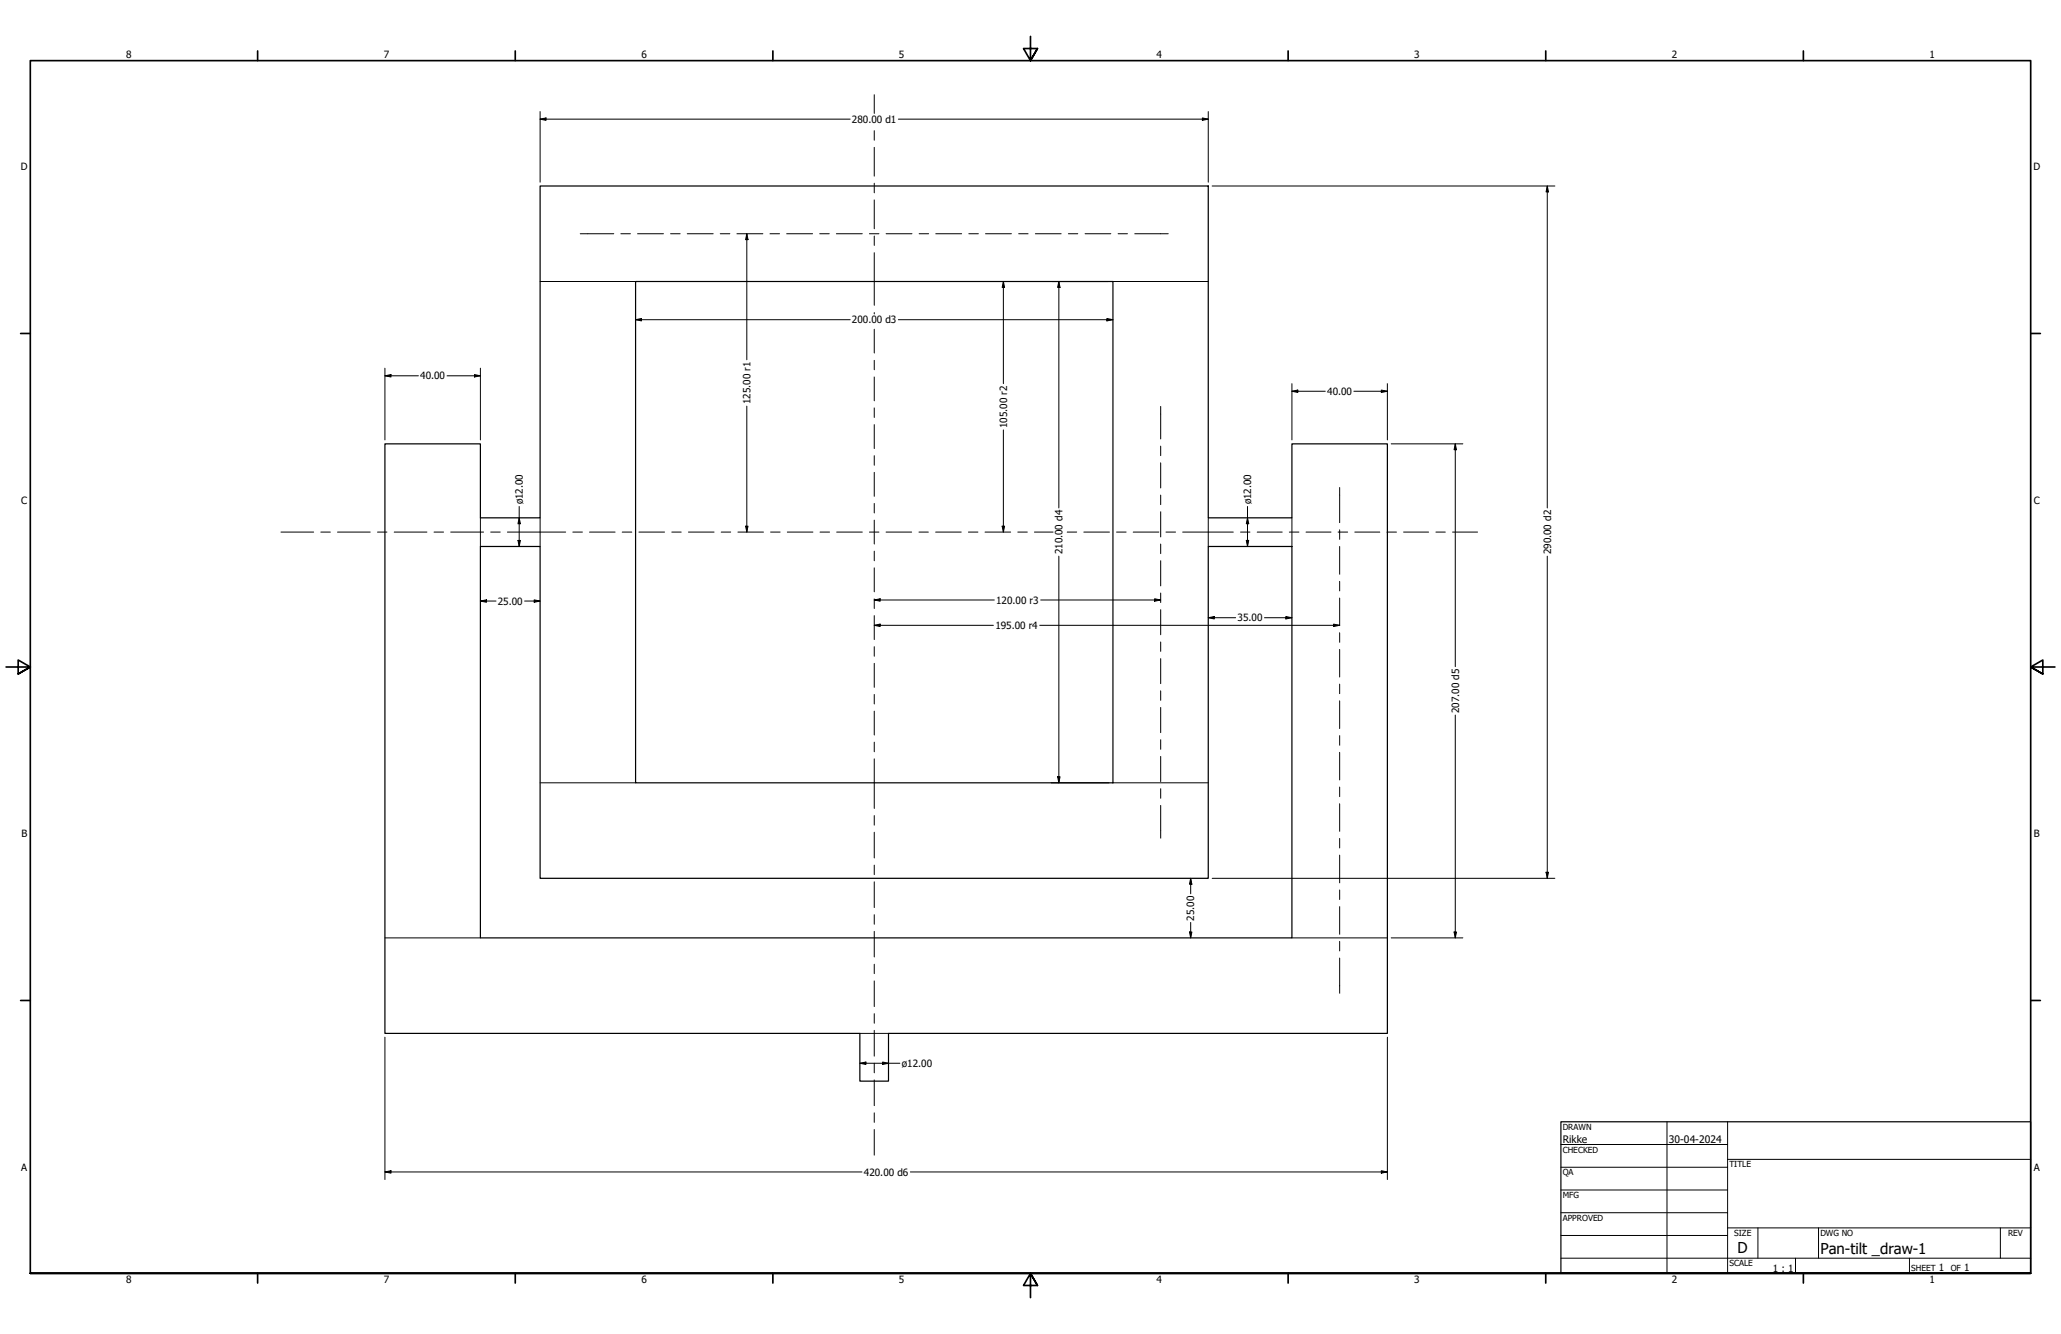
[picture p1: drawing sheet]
<svg xmlns="http://www.w3.org/2000/svg" width="864mm" height="559mm" viewBox="0 0 864 559" stroke-linecap="round" stroke-linejoin="round" font-family="sans-serif">
<!-- layer: Visible (ANSI) -->
<path d="M226.3 77.9h280v139h35v-31h40v247h-209v20h-12v-20h-199v-247h40v31h25zM266.3 117.9h200v210h-200zM201.3 228.9h25v139h280v-139h35v164h-340z" fill="none" stroke="#000" stroke-width=".51"/>
<!-- layer: Border (ANSI) -->
<g fill="none" stroke="#000" stroke-width=".7">
<path d="M431.8 15.2v10.2l-2.9-5.1h5.8l-2.9 5.1 2.9-5.1M107.9 21.3v4.1M215.9 21.3v4.1M323.8 21.3v4.1M539.8 21.3v4.1M647.7 21.3v4.1M755.6 21.3v4.1M8.6 139.7h4.1M850.9 139.7h4.1M2.5 279.4h10.2l-5.1-2.9v5.8l5.1-2.9-5.1 2.9M861.1 279.4h-10.2l5.1-2.9v5.8l-5.1-2.9 5.1 2.9M8.6 419.1h4.1"/>
<path d="M850.9 419.1h4.1M12.7 533.4v-508h838.2v508h-838.2h838.2M107.9 533.4v4.1M215.9 533.4v4.1M323.8 533.4v4.1M434.7 538.5l-2.9-5.1 2.9 5.1h-5.8l2.9-5.1v10.2M539.8 533.4v4.1M647.7 533.4v4.1M755.6 533.4v4.1"/>
</g>
<!-- layer: Title (ANSI) -->
<g fill="none" stroke="#000" stroke-width=".42">
<path d="M654 479.4h69.9M698.5 469.9v63.5M723.9 469.9v63.5M654 488.9h69.9M654 498.5h69.9M723.9 485.6h127M654 508h69.9M654 517.5h69.9M723.9 514.3h127M736.6 514.3v12.7M762 514.3v12.7M838.2 514.3v12.7"/>
<path d="M654 527h196.9M752.3 527v6.4M800.1 527v6.4"/>
</g>
<path d="M654 469.9h196.9v63.5h-196.9z" fill="none" stroke="#000" stroke-width=".51"/>
<!-- layer: Sketch Geometry (ANSI) -->
<path d="M226.3 117.9h40M466.3 117.9h40M201.3 216.9v12M226.3 216.9v12M506.3 216.9v12M541.3 216.9v12M226.3 327.9h40M466.3 327.9h40M161.3 392.9h40M541.3 392.9h40M360.3 432.9h12" fill="none" stroke="#000" stroke-width=".42"/>
<!-- layer: Dimension (ANSI) -->
<g fill="none" stroke="#000" stroke-width=".42">
<path d="M226.3 49.9l2.5-.5v1zM226.3 49.9h129.9M226.3 46.7v29.6M376.4 49.9h129.9M503.8 49.4l2.5 .5-2.5 .5zM506.3 46.7v29.6M507.9 77.9h143.6M648.3 77.9l.5 2.5h-1zM648.3 77.9v134.9M312.9 97.9l.5 2.5h-1zM312.9 97.9v52.8M420.4 117.9l.5 2.5h-1z"/>
<path d="M420.4 117.9v42.8M440.5 117.9h24.2M443.7 117.9l.5 2.5h-1zM443.7 117.9v94.9M266.3 133.9l2.5-.5v1zM266.3 133.9h89.9M376.4 133.9h89.9M463.8 133.4l2.5 .5-2.5 .5zM161.3 157.4l2.5-.5v1zM161.3 157.4h14M161.3 154.2v30.1M187.3 157.4h14"/>
<path d="M198.8 156.9l2.5 .5-2.5 .5zM201.3 154.2v30.1M312.9 170.1v52.8M541.3 163.9l2.5-.5v1zM541.3 163.9h14M541.3 160.7v23.6M567.3 163.9h14M578.8 163.4l2.5 .5-2.5 .5zM581.3 160.7v23.6M420.4 180.1v42.8M582.9 185.9h30.1M609.8 185.9l.5 2.5h-1z"/>
<path d="M609.8 185.9v93.4M217.6 216.9l.5 2.5h-1.1zM217.6 212.2v16.7M522.7 216.9l.5 2.5h-1zM522.7 212.2v16.7M217 226.4h1.1l-.5 2.5zM312.4 220.4h1l-.5 2.5zM419.9 220.4h1l-.5 2.5zM443.7 233v94.9M522.2 226.4h1l-.5 2.5zM648.3 233v134.9M201.3 251.8l2.5-.5v1z"/>
<path d="M201.3 251.8h6.5M219.8 251.8h6.5M223.8 251.3l2.5 .5-2.5 .5zM366.3 251.3l2.5-.5v1zM366.3 251.3h50.3M436.1 251.3h50.2M483.8 250.8l2.5 .5-2.5 .5zM506.3 258.8l2.5-.5v1zM506.3 258.8h11.5M529.8 258.8h11.5M538.8 258.3l2.5 .5-2.5 .5zM366.3 261.9l2.5-.5v1z"/>
<path d="M366.3 261.9h49.9M435.7 261.9h125.6M558.8 261.4l2.5 .5-2.5 .5zM609.8 299.5v93.4M440.5 327.9h24.2M443.2 325.4h1l-.5 2.5zM498.9 367.9l.5 2.5h-1zM498.9 367.9v6.5M507.9 367.9h53.3M561.4 367.9h90.1M647.8 365.4h1l-.5 2.5zM498.4 390.4h1l-.5 2.5z"/>
<path d="M498.9 386.4v6.5M582.9 392.9h30.1M609.3 390.4h1l-.5 2.5zM161.3 434.5v59.6M581.3 434.5v59.6M360.3 445.4l2.5-.5v1zM360.3 445.4h16.8M369.8 444.9l2.5 .5-2.5 .5zM161.3 490.9l2.5-.5v1zM161.3 490.9h199.9M381.4 490.9h199.9M578.8 490.4l2.5 .5-2.5 .5z"/>
</g>
<g fill="#000">
<path d="M226.3 49.9l2.5-.5v1zM503.8 49.4l2.5 .5-2.5 .5zM648.3 77.9l.5 2.5h-1zM312.9 97.9l.5 2.5h-1zM266.3 133.9l2.5-.5v1zM420.4 117.9l.5 2.5h-1zM443.7 117.9l.5 2.5h-1zM463.8 133.4l2.5 .5-2.5 .5zM161.3 157.4l2.5-.5v1zM198.8 156.9l2.5 .5-2.5 .5zM541.3 163.9l2.5-.5v1zM578.8 163.4l2.5 .5-2.5 .5z"/>
<path d="M609.8 185.9l.5 2.5h-1zM217.6 216.9l.5 2.5h-1.1zM522.7 216.9l.5 2.5h-1zM217 226.4h1.1l-.5 2.5zM312.4 220.4h1l-.5 2.5zM419.9 220.4h1l-.5 2.5zM522.2 226.4h1l-.5 2.5zM201.3 251.8l2.5-.5v1zM223.8 251.3l2.5 .5-2.5 .5zM366.3 251.3l2.5-.5v1zM483.8 250.8l2.5 .5-2.5 .5zM506.3 258.8l2.5-.5v1z"/>
<path d="M538.8 258.3l2.5 .5-2.5 .5zM366.3 261.9l2.5-.5v1zM558.8 261.4l2.5 .5-2.5 .5zM443.2 325.4h1l-.5 2.5zM498.9 367.9l.5 2.5h-1zM647.8 365.4h1l-.5 2.5zM498.4 390.4h1l-.5 2.5zM609.3 390.4h1l-.5 2.5zM360.3 445.4l2.5-.5v1zM369.8 444.9l2.5 .5-2.5 .5zM161.3 490.9l2.5-.5v1zM578.8 490.4l2.5 .5-2.5 .5z"/>
</g>
<!-- layer: Centerline (ANSI) -->
<g fill="none" stroke="#000" stroke-width=".42">
<path d="M366.3 39.7v7.8M366.3 54.7v4M366.3 61.7v12.1M366.3 76.8v4M243.1 97.9h14.1M260.2 97.9h4M267.1 97.9h10.9M281 97.9h4M288 97.9h10.8M301.8 97.9h4M308.8 97.9h10.9M322.6 97.9h4"/>
<path d="M329.6 97.9h10.9M343.5 97.9h4M350.5 97.9h10.8M364.3 97.9h4M366.3 83.8v12M366.3 98.9v3.9M371.3 97.9h10.8M385.1 97.9h4M392.1 97.9h10.9M406 97.9h4M412.9 97.9h10.9M426.8 97.9h4"/>
<path d="M433.8 97.9h10.8M447.7 97.9h3.9M454.7 97.9h10.8M468.5 97.9h3.9M475.5 97.9h14M366.3 105.9v22M366.3 130.9v.6M366.3 137.9v10M366.3 150.9v4M366.3 157.9v10M366.3 170.9v4M366.3 177.9v10"/>
<path d="M486.3 170.2v13.7M366.3 190.9v4M366.3 197.9v10M486.3 186.9v4M486.3 193.9v10.5M366.3 210.9v4M366.3 217.9v10M486.3 207.4v4M486.3 214.4v10.5M561.3 204.2v14.7M117.7 222.9h13.7M134.4 222.9h4"/>
<path d="M141.4 222.9h13.7M158.2 222.9h3.9M165.2 222.9h13.7M181.9 222.9h4M188.8 222.9h13.8M205.6 222.9h4M212.6 222.9h24.4M240 222.9h4M247 222.9h10.7M260.7 222.9h4M267.7 222.9h10.7M281.5 222.9h3.9"/>
<path d="M288.5 222.9h10.7M302.2 222.9h4M309.2 222.9h10.7M322.9 222.9h4M329.9 222.9h10.7M343.6 222.9h4M350.6 222.9h10.7M364.3 222.9h4M366.3 230.9v4M366.3 237.9v10M371.3 222.9h10.7M385.1 222.9h3.9"/>
<path d="M392 222.9h10.8M405.8 222.9h4M412.7 222.9h10.8M426.5 222.9h4M433.5 222.9h7.8M447.2 222.9h4M454.2 222.9h10.7M467.9 222.9h4M474.9 222.9h10.7M486.3 227.9v4M486.3 234.9v10.5M488.6 222.9h4"/>
<path d="M495.6 222.9h21.2M519.8 222.9h3.9M526.8 222.9h10.5M540.3 222.9h4M547.2 222.9h10.5M560.7 222.9h4M561.3 221.9v4M561.3 228.9v11.6M567.7 222.9h10.5M581.2 222.9h4M588.1 222.9h10.5M601.7 222.9h3.9"/>
<path d="M608.6 222.9h10.5M366.3 250.9v4M366.3 257.9v10M486.3 248.4v4M486.3 255.4v10.5M561.3 243.5v4M561.3 250.5v11.6M366.3 270.9v4M366.3 277.9v10M486.3 268.9v4M486.3 275.9v10.5M561.3 265v4"/>
<path d="M561.3 272v11.6M366.3 290.9v4M366.3 297.9v10M486.3 289.4v4M486.3 296.4v10.5M561.3 286.6v4M561.3 293.6v11.6M366.3 310.9v4M366.3 317.9v20.7M486.3 309.9v4M486.3 316.9v10.5M561.3 308.2v4"/>
<path d="M561.3 315.2v11.5M486.3 330.4v4M486.3 337.4v13.7M561.3 329.7v4M561.3 336.7v11.5M366.3 341.6v4M366.3 348.6v10.8M561.3 351.2v4M561.3 358.2v11.6M366.3 362.4v4M366.3 369.4v10.8M561.3 372.8v4"/>
<path d="M561.3 379.8v11.6M366.3 383.2v4M366.3 390.1v10.8M561.3 394.3v4M366.3 403.9v4M366.3 410.9v10.7M561.3 401.3v14.8M366.3 424.6v4M366.3 431.6v10.8M366.3 445.4v4M366.3 452.4v10.8M366.3 466.2v4"/>
<path d="M366.3 473.1v10.8"/>
</g>
<g font-size="6.3">
<text x="728.1" y="524.9">D</text>
<text x="762.8" y="525.4">Pan-tilt _draw-1</text>
</g>
<g font-size="4.3">
<text x="654.8" y="478.6">Rikke</text>
<text x="699.3" y="478.6">30-04-2024</text>
</g>
<g font-size="4.2">
<text x="52.8" y="24.4">8</text>
<text x="160.8" y="24.4">7</text>
<text x="268.7" y="24.4">6</text>
<text x="376.7" y="24.4">5</text>
<text x="484.6" y="24.4">4</text>
<text x="592.6" y="24.4">3</text>
<text x="700.5" y="24.4">2</text>
<text x="808.5" y="24.4">1</text>
<text x="357" y="51.5">280.00 d1</text>
<text x="8.8" y="71.4">D</text>
<text x="852" y="71.4">D</text>
<text x="357" y="135.5">200.00 d3</text>
<text x="176.1" y="158.9">40.00</text>
<text x="556.1" y="165.4">40.00</text>
<text x="314.5" y="169.3" transform="rotate(-90 314.5 169.3)">125.00 r1</text>
<text x="422" y="179.3" transform="rotate(-90 422 179.3)">105.00 r2</text>
<text x="8.9" y="211.1">C</text>
<text x="219.1" y="211.3" transform="rotate(-90 219.1 211.3)">ø12.00</text>
<text x="524.3" y="211.3" transform="rotate(-90 524.3 211.3)">ø12.00</text>
<text x="852.2" y="211.1">C</text>
<text x="445.3" y="232.2" transform="rotate(-90 445.3 232.2)">210.00 d4</text>
<text x="649.9" y="232.2" transform="rotate(-90 649.9 232.2)">290.00 d2</text>
<text x="208.6" y="253.3">25.00</text>
<text x="417.4" y="252.9">120.00 r3</text>
<text x="417.1" y="263.5">195.00 r4</text>
<text x="518.6" y="260.3">35.00</text>
<text x="611.4" y="298.7" transform="rotate(-90 611.4 298.7)">207.00 d5</text>
<text x="9" y="350.8">B</text>
<text x="852.2" y="350.8">B</text>
<text x="500.4" y="385.6" transform="rotate(-90 500.4 385.6)">25.00</text>
<text x="377.9" y="446.9">ø12.00</text>
<text x="8.9" y="490.5">A</text>
<text x="852.2" y="490.5">A</text>
<text x="362" y="492.5">420.00 d6</text>
<text x="742.9" y="532.6">1 : 1</text>
<text x="812.4" y="532.6">1</text>
<text x="823" y="532.6">1</text>
<text x="52.8" y="537.5">8</text>
<text x="160.8" y="537.5">7</text>
<text x="268.7" y="537.5">6</text>
<text x="376.7" y="537.5">5</text>
<text x="484.6" y="537.5">4</text>
<text x="592.6" y="537.5">3</text>
<text x="700.5" y="537.5">2</text>
<text x="808.5" y="537.5">1</text>
</g>
<g font-size="3.5">
<text x="654.8" y="473.2">DRAWN</text>
<text x="654.8" y="482.8">CHECKED</text>
<text x="724.7" y="488.9">TITLE</text>
<text x="654.8" y="492.3">QA</text>
<text x="654.8" y="501.8">MFG</text>
<text x="654.8" y="511.4">APPROVED</text>
<text x="726.7" y="517.7">SIZE</text>
<text x="762.8" y="517.7">DWG NO</text>
<text x="841.4" y="517.7">REV</text>
<text x="724.7" y="530.4">SCALE</text>
<text x="800.9" y="532.6">SHEET</text>
<text x="817.4" y="532.6">OF</text>
</g>
</svg>
